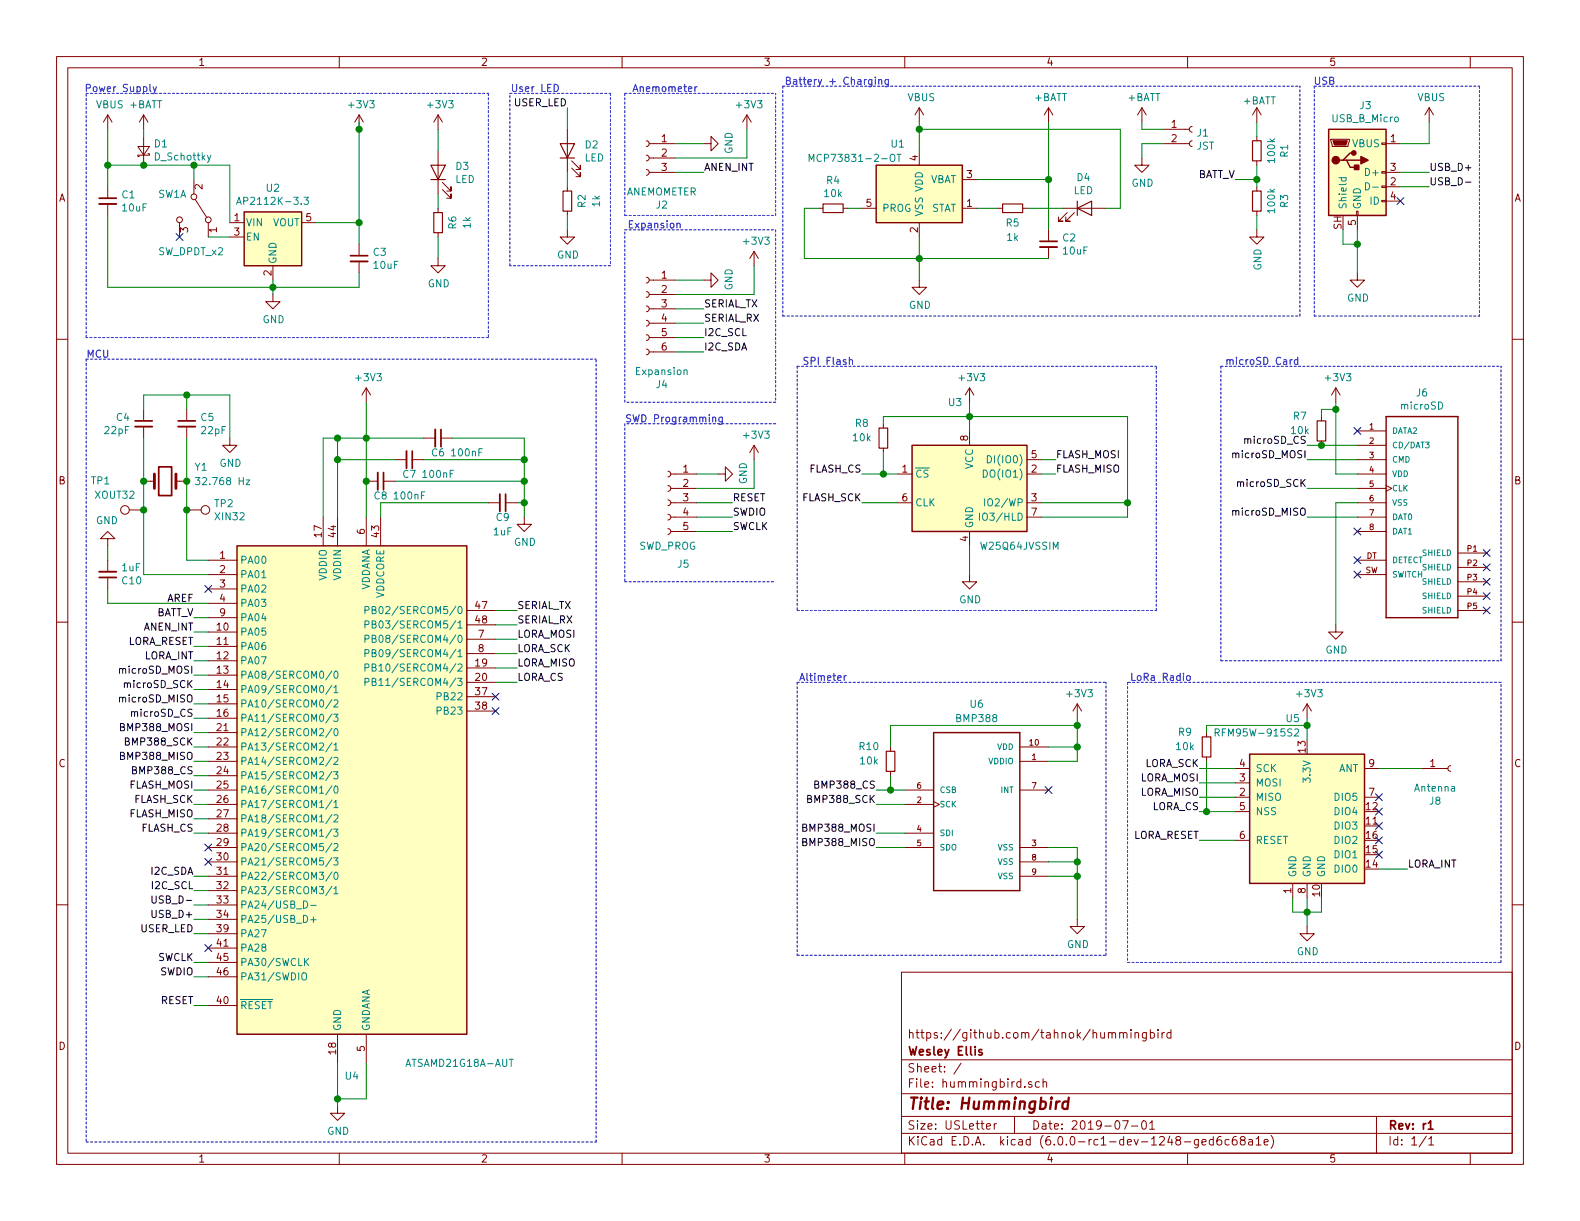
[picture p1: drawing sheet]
EESchema Schematic File Version 4
LIBS:hummingbird-cache
EELAYER 29 0
EELAYER END
$Descr USLetter 11000 8500
encoding utf-8
Sheet 1 1
Title "Hummingbird"
Date "2019-07-01"
Rev "r1"
Comp "Wesley Ellis"
Comment1 "https://github.com/tahnok/hummingbird"
Comment2 ""
Comment3 ""
Comment4 ""
$EndDescr
$Comp
L symbols:ATSAMD21G18A-AUT U4
U 1 1
P 2450 5500
F 0 "U4" H 2450 3511 50  0000 C CNN
F 1 "ATSAMD21G18A-AUT" H 3200 3600 50  0000 C CNN
F 2 "footprints:TQFP-48_7x7mm_P0.5mm" H 1500 3750 50  0001 C CNN
F 3 "http://ww1.microchip.com/downloads/en/DeviceDoc/SAMD21-Family-DataSheet-DS40001882D.pdf" H 2450 6500 50  0001 C CNN
F 4 "ATSAMD21G18A-AUTCT-ND" H 2450 5500 50  0001 C CNN "DigiKey Part Number"
	1    2450 5500
	1    0    0    -1  
$EndComp
$Comp
L power:GND #PWR0101
U 1 1
P 3650 3600
F 0 "#PWR0101" H 3650 3350 50  0001 C CNN
F 1 "GND" H 3655 3427 50  0000 C CNN
F 2 "" H 3650 3600 50  0001 C CNN
F 3 "" H 3650 3600 50  0001 C CNN
	1    3650 3600
	1    0    0    -1  
$EndComp
Wire Wire Line
	2350 7400 2350 7650
$Comp
L power:GND #PWR0102
U 1 1
P 2350 7700
F 0 "#PWR0102" H 2350 7450 50  0001 C CNN
F 1 "GND" H 2355 7527 50  0000 C CNN
F 2 "" H 2350 7700 50  0001 C CNN
F 3 "" H 2350 7700 50  0001 C CNN
	1    2350 7700
	1    0    0    -1  
$EndComp
Wire Wire Line
	2550 7400 2550 7650
Wire Wire Line
	2350 7650 2550 7650
Connection ~ 2350 7650
Wire Wire Line
	2350 7650 2350 7700
Wire Wire Line
	2550 3600 2550 3350
$Comp
L power:+3V3 #PWR0103
U 1 1
P 2550 2800
F 0 "#PWR0103" H 2550 2650 50  0001 C CNN
F 1 "+3V3" H 2565 2973 50  0000 C CNN
F 2 "" H 2550 2800 50  0001 C CNN
F 3 "" H 2550 2800 50  0001 C CNN
	1    2550 2800
	1    0    0    -1  
$EndComp
Wire Wire Line
	2350 3600 2350 3200
Wire Wire Line
	2350 3050 2550 3050
Connection ~ 2550 3050
Wire Wire Line
	2550 3050 2550 2800
Wire Wire Line
	2250 3600 2250 3050
Wire Wire Line
	2250 3050 2350 3050
Connection ~ 2350 3050
$Comp
L power:+3V3 #PWR0104
U 1 1
P 2500 900
F 0 "#PWR0104" H 2500 750 50  0001 C CNN
F 1 "+3V3" H 2515 1073 50  0000 C CNN
F 2 "" H 2500 900 50  0001 C CNN
F 3 "" H 2500 900 50  0001 C CNN
	1    2500 900 
	1    0    0    -1  
$EndComp
Text Label 1350 6800 2    50   ~ 0
SWDIO
Text Label 1350 6700 2    50   ~ 0
SWCLK
Text Label 1350 7000 2    50   ~ 0
RESET
$Comp
L Device:C_Small C9
U 1 1
P 3500 3500
F 0 "C9" V 3600 3500 50  0000 C CNN
F 1 "1uF" V 3700 3500 50  0000 C CNN
F 2 "footprints:C_0603_1608Metric" H 3500 3500 50  0001 C CNN
F 3 "~" H 3500 3500 50  0001 C CNN
F 4 "1276-1182-1-ND" H 3500 3500 50  0001 C CNN "DigiKey Part Number"
	1    3500 3500
	0    1    1    0   
$EndComp
Wire Wire Line
	2650 3600 2650 3500
Wire Wire Line
	2650 3500 3400 3500
Wire Wire Line
	3600 3500 3650 3500
Wire Wire Line
	3650 3500 3650 3600
$Comp
L Device:C_Small C8
U 1 1
P 2650 3350
F 0 "C8" V 2750 3350 50  0000 C CNN
F 1 "100nF" V 2750 3550 50  0000 C CNN
F 2 "footprints:C_0603_1608Metric" H 2650 3350 50  0001 C CNN
F 3 "~" H 2650 3350 50  0001 C CNN
F 4 "311-1088-1-ND" H 2650 3350 50  0001 C CNN "DigiKey Part Number"
	1    2650 3350
	0    1    1    0   
$EndComp
Connection ~ 2550 3350
Wire Wire Line
	2550 3350 2550 3050
Wire Wire Line
	2750 3350 3650 3350
Wire Wire Line
	3650 3350 3650 3500
Connection ~ 3650 3500
$Comp
L Device:C_Small C7
U 1 1
P 2850 3200
F 0 "C7" V 2950 3200 50  0000 C CNN
F 1 "100nF" V 2950 3400 50  0000 C CNN
F 2 "footprints:C_0603_1608Metric" H 2850 3200 50  0001 C CNN
F 3 "~" H 2850 3200 50  0001 C CNN
F 4 "311-1088-1-ND" H 2850 3200 50  0001 C CNN "DigiKey Part Number"
	1    2850 3200
	0    1    1    0   
$EndComp
$Comp
L Device:C_Small C6
U 1 1
P 3050 3050
F 0 "C6" V 3150 3050 50  0000 C CNN
F 1 "100nF" V 3150 3250 50  0000 C CNN
F 2 "footprints:C_0603_1608Metric" H 3050 3050 50  0001 C CNN
F 3 "~" H 3050 3050 50  0001 C CNN
F 4 "311-1088-1-ND" H 3050 3050 50  0001 C CNN "DigiKey Part Number"
	1    3050 3050
	0    1    1    0   
$EndComp
Wire Wire Line
	2350 3200 2750 3200
Connection ~ 2350 3200
Wire Wire Line
	2350 3200 2350 3050
Wire Wire Line
	2950 3200 3650 3200
Wire Wire Line
	3650 3200 3650 3350
Connection ~ 3650 3350
Wire Wire Line
	2550 3050 2950 3050
Wire Wire Line
	3150 3050 3650 3050
Wire Wire Line
	3650 3050 3650 3200
Connection ~ 3650 3200
$Comp
L Device:C_Small C3
U 1 1
P 2500 1800
F 0 "C3" H 2592 1846 50  0000 L CNN
F 1 "10uF" H 2592 1755 50  0000 L CNN
F 2 "footprints:C_0603_1608Metric" H 2500 1800 50  0001 C CNN
F 3 "~" H 2500 1800 50  0001 C CNN
F 4 "1276-1119-1-ND" H 2500 1800 50  0001 C CNN "DigiKey Part Number"
	1    2500 1800
	1    0    0    -1  
$EndComp
$Comp
L power:GND #PWR0105
U 1 1
P 1900 2050
F 0 "#PWR0105" H 1900 1800 50  0001 C CNN
F 1 "GND" H 1905 1877 50  0000 C CNN
F 2 "" H 1900 2050 50  0001 C CNN
F 3 "" H 1900 2050 50  0001 C CNN
	1    1900 2050
	1    0    0    -1  
$EndComp
Wire Wire Line
	1900 1950 1900 2000
Connection ~ 1900 2000
Wire Wire Line
	1900 2000 1900 2050
$Comp
L power:VBUS #PWR0106
U 1 1
P 750 900
F 0 "#PWR0106" H 750 750 50  0001 C CNN
F 1 "VBUS" H 765 1073 50  0000 C CNN
F 2 "" H 750 900 50  0001 C CNN
F 3 "" H 750 900 50  0001 C CNN
	1    750  900 
	1    0    0    -1  
$EndComp
$Comp
L power:+BATT #PWR0107
U 1 1
P 1000 900
F 0 "#PWR0107" H 1000 750 50  0001 C CNN
F 1 "+BATT" H 1015 1073 50  0000 C CNN
F 2 "" H 1000 900 50  0001 C CNN
F 3 "" H 1000 900 50  0001 C CNN
	1    1000 900 
	1    0    0    -1  
$EndComp
$Comp
L Device:D_Schottky_Small D1
U 1 1
P 1000 1050
F 0 "D1" V 1046 982 50  0000 R CNN
F 1 "D_Schottky" V 955 982 50  0000 R CNN
F 2 "footprints:D_0603_1608Metric" V 1000 1050 50  0001 C CNN
F 3 "~" V 1000 1050 50  0001 C CNN
F 4 "478-7798-1-ND" H 1000 1050 50  0001 C CNN "DigiKey Part Number"
	1    1000 1050
	0    -1   -1   0   
$EndComp
Wire Wire Line
	1000 950  1000 900 
Wire Wire Line
	750  900  750  1150
Wire Wire Line
	750  1150 1000 1150
$Comp
L Device:C_Small C1
U 1 1
P 750 1400
F 0 "C1" H 842 1446 50  0000 L CNN
F 1 "10uF" H 842 1355 50  0000 L CNN
F 2 "footprints:C_0603_1608Metric" H 750 1400 50  0001 C CNN
F 3 "~" H 750 1400 50  0001 C CNN
F 4 "1276-1119-1-ND" H 750 1400 50  0001 C CNN "DigiKey Part Number"
	1    750  1400
	1    0    0    -1  
$EndComp
Wire Wire Line
	750  1150 750  1300
Connection ~ 750  1150
Wire Wire Line
	750  2000 1900 2000
Wire Wire Line
	2500 1900 2500 2000
Text Notes 1100 650  2    50   ~ 0
Power Supply
Text Notes 6200 600  2    50   ~ 0
Battery + Charging
$Comp
L Battery_Management:MCP73831-2-OT U1
U 1 1
P 6400 1350
F 0 "U1" H 6250 1700 50  0000 C CNN
F 1 "MCP73831-2-OT" H 5950 1600 50  0000 C CNN
F 2 "footprints:SOT-23-5" H 6450 1100 50  0001 L CIN
F 3 "http://ww1.microchip.com/downloads/en/DeviceDoc/20001984g.pdf" H 6250 1300 50  0001 C CNN
F 4 "MCP73831T-2ACI/OTCT-ND" H 6400 1350 50  0001 C CNN "DigiKey Part Number"
	1    6400 1350
	1    0    0    -1  
$EndComp
Wire Wire Line
	6400 1050 6400 900 
$Comp
L power:VBUS #PWR0108
U 1 1
P 6400 850
F 0 "#PWR0108" H 6400 700 50  0001 C CNN
F 1 "VBUS" H 6415 1023 50  0000 C CNN
F 2 "" H 6400 850 50  0001 C CNN
F 3 "" H 6400 850 50  0001 C CNN
	1    6400 850 
	1    0    0    -1  
$EndComp
Wire Wire Line
	6800 1250 7300 1250
Wire Wire Line
	7300 1250 7300 850 
$Comp
L power:+BATT #PWR0109
U 1 1
P 7300 850
F 0 "#PWR0109" H 7300 700 50  0001 C CNN
F 1 "+BATT" H 7315 1023 50  0000 C CNN
F 2 "" H 7300 850 50  0001 C CNN
F 3 "" H 7300 850 50  0001 C CNN
	1    7300 850 
	1    0    0    -1  
$EndComp
Wire Wire Line
	6800 1450 6950 1450
$Comp
L Device:LED D4
U 1 1
P 7550 1450
F 0 "D4" H 7543 1666 50  0000 C CNN
F 1 "LED" H 7543 1575 50  0000 C CNN
F 2 "footprints:LED_0603_1608Metric" H 7550 1450 50  0001 C CNN
F 3 "~" H 7550 1450 50  0001 C CNN
F 4 "SML-D12U1WT86CT-ND" H 7550 1450 50  0001 C CNN "DigiKey Part Number"
	1    7550 1450
	1    0    0    -1  
$EndComp
$Comp
L Device:R_Small R5
U 1 1
P 7050 1450
F 0 "R5" V 7150 1450 50  0000 C CNN
F 1 "1k" V 7250 1450 50  0000 C CNN
F 2 "footprints:R_0603_1608Metric" H 7050 1450 50  0001 C CNN
F 3 "~" H 7050 1450 50  0001 C CNN
F 4 "RHM1.0KDCT-ND" H 7050 1450 50  0001 C CNN "DigiKey Part Number"
	1    7050 1450
	0    1    1    0   
$EndComp
Connection ~ 6400 900 
Wire Wire Line
	6400 900  6400 850 
$Comp
L power:GND #PWR0110
U 1 1
P 6400 1950
F 0 "#PWR0110" H 6400 1700 50  0001 C CNN
F 1 "GND" H 6405 1777 50  0000 C CNN
F 2 "" H 6400 1950 50  0001 C CNN
F 3 "" H 6400 1950 50  0001 C CNN
	1    6400 1950
	1    0    0    -1  
$EndComp
Wire Wire Line
	7300 1250 7300 1600
Connection ~ 7300 1250
$Comp
L Device:C_Small C2
U 1 1
P 7300 1700
F 0 "C2" H 7392 1746 50  0000 L CNN
F 1 "10uF" H 7392 1655 50  0000 L CNN
F 2 "footprints:C_0603_1608Metric" H 7300 1700 50  0001 C CNN
F 3 "~" H 7300 1700 50  0001 C CNN
F 4 "1276-1119-1-ND" H 7300 1700 50  0001 C CNN "DigiKey Part Number"
	1    7300 1700
	1    0    0    -1  
$EndComp
Wire Wire Line
	7300 1800 6400 1800
Wire Wire Line
	6400 1800 6400 1650
Wire Wire Line
	6400 1800 6400 1950
Connection ~ 6400 1800
Wire Wire Line
	6000 1450 5900 1450
$Comp
L Device:R_Small R4
U 1 1
P 5800 1450
F 0 "R4" V 5604 1450 50  0000 C CNN
F 1 "10k" V 5695 1450 50  0000 C CNN
F 2 "footprints:R_0603_1608Metric" H 5800 1450 50  0001 C CNN
F 3 "~" H 5800 1450 50  0001 C CNN
F 4 "RHM10KADCT-ND" H 5800 1450 50  0001 C CNN "DigiKey Part Number"
	1    5800 1450
	0    1    1    0   
$EndComp
Wire Wire Line
	5700 1450 5600 1450
Wire Wire Line
	5600 1450 5600 1800
Wire Wire Line
	5600 1800 6400 1800
Wire Wire Line
	7800 900  7800 1450
Wire Wire Line
	7800 1450 7700 1450
Wire Wire Line
	6400 900  7800 900 
Wire Wire Line
	7400 1450 7150 1450
$Comp
L Connector:Conn_01x02_Female J1
U 1 1
P 8300 900
F 0 "J1" H 8328 876 50  0000 L CNN
F 1 "JST" H 8328 785 50  0000 L CNN
F 2 "footprints:PinHeader_2x1mm_P2mm_SMD_RA" H 8300 900 50  0001 C CNN
F 3 "~" H 8300 900 50  0001 C CNN
F 4 "455-1749-1-ND" H 8300 900 50  0001 C CNN "DigiKey Part Number"
	1    8300 900 
	1    0    0    -1  
$EndComp
Wire Wire Line
	8100 1000 7950 1000
Wire Wire Line
	7950 1000 7950 1100
$Comp
L power:GND #PWR0111
U 1 1
P 7950 1100
F 0 "#PWR0111" H 7950 850 50  0001 C CNN
F 1 "GND" H 7955 927 50  0000 C CNN
F 2 "" H 7950 1100 50  0001 C CNN
F 3 "" H 7950 1100 50  0001 C CNN
	1    7950 1100
	1    0    0    -1  
$EndComp
Wire Wire Line
	8100 900  7950 900 
$Comp
L power:+BATT #PWR0112
U 1 1
P 7950 850
F 0 "#PWR0112" H 7950 700 50  0001 C CNN
F 1 "+BATT" H 7965 1023 50  0000 C CNN
F 2 "" H 7950 850 50  0001 C CNN
F 3 "" H 7950 850 50  0001 C CNN
	1    7950 850 
	1    0    0    -1  
$EndComp
$Comp
L symbols:USB_B_Micro J3
U 1 1
P 9450 1200
F 0 "J3" H 9507 1667 50  0000 C CNN
F 1 "USB_B_Micro" H 9507 1576 50  0000 C CNN
F 2 "footprints:USB_Micro_B_Female_10118194-0001LF" H 9600 1150 50  0001 C CNN
F 3 "~" H 9600 1150 50  0001 C CNN
F 4 "609-4618-1-ND" H 9450 1200 50  0001 C CNN "DigiKey Part Number"
	1    9450 1200
	1    0    0    -1  
$EndComp
$Comp
L power:VBUS #PWR0113
U 1 1
P 9950 850
F 0 "#PWR0113" H 9950 700 50  0001 C CNN
F 1 "VBUS" H 9965 1023 50  0000 C CNN
F 2 "" H 9950 850 50  0001 C CNN
F 3 "" H 9950 850 50  0001 C CNN
	1    9950 850 
	1    0    0    -1  
$EndComp
Wire Wire Line
	9750 1000 9950 1000
Wire Wire Line
	9950 1000 9950 850 
Wire Wire Line
	9450 1600 9450 1700
$Comp
L power:GND #PWR0114
U 1 1
P 9450 1900
F 0 "#PWR0114" H 9450 1650 50  0001 C CNN
F 1 "GND" H 9455 1727 50  0000 C CNN
F 2 "" H 9450 1900 50  0001 C CNN
F 3 "" H 9450 1900 50  0001 C CNN
	1    9450 1900
	1    0    0    -1  
$EndComp
Wire Wire Line
	9350 1600 9350 1700
Wire Wire Line
	9350 1700 9450 1700
Connection ~ 9450 1700
Wire Wire Line
	9450 1700 9450 1900
Wire Wire Line
	9750 1200 9950 1200
Wire Wire Line
	9750 1300 9950 1300
Text Label 9950 1200 0    50   ~ 0
USB_D+
Text Label 9950 1300 0    50   ~ 0
USB_D-
NoConn ~ 9750 1400
Text Label 1350 6400 2    50   ~ 0
USB_D+
Text Label 1350 6300 2    50   ~ 0
USB_D-
$Comp
L Switch:SW_DPDT_x2 SW1
U 1 1
P 1350 1450
F 0 "SW1" V 1250 1200 50  0000 L CNN
F 1 "SW_DPDT_x2" V 1650 1200 50  0000 L CNN
F 2 "footprints:Switch_Slide_JS202011SCQN" H 1350 1450 50  0001 C CNN
F 3 "~" H 1350 1450 50  0001 C CNN
F 4 "401-2002-1-ND" H 1350 1450 50  0001 C CNN "DigiKey Part Number"
	1    1350 1450
	0    1    1    0   
$EndComp
NoConn ~ 1250 1650
$Comp
L power:+BATT #PWR0115
U 1 1
P 8750 850
F 0 "#PWR0115" H 8750 700 50  0001 C CNN
F 1 "+BATT" H 8650 1000 50  0000 L CNN
F 2 "" H 8750 850 50  0001 C CNN
F 3 "" H 8750 850 50  0001 C CNN
	1    8750 850 
	1    0    0    -1  
$EndComp
$Comp
L Device:R_Small R1
U 1 1
P 8750 1050
F 0 "R1" V 8554 1050 50  0000 C CNN
F 1 "100k" V 8645 1050 50  0000 C CNN
F 2 "footprints:R_0603_1608Metric" H 8750 1050 50  0001 C CNN
F 3 "~" H 8750 1050 50  0001 C CNN
F 4 "RR08P100KDCT-ND" H 8750 1050 50  0001 C CNN "DigiKey Part Number"
	1    8750 1050
	-1   0    0    1   
$EndComp
$Comp
L Device:R_Small R3
U 1 1
P 8750 1400
F 0 "R3" V 8554 1400 50  0000 C CNN
F 1 "100k" V 8645 1400 50  0000 C CNN
F 2 "footprints:R_0603_1608Metric" H 8750 1400 50  0001 C CNN
F 3 "~" H 8750 1400 50  0001 C CNN
F 4 "RR08P100KDCT-ND" H 8750 1400 50  0001 C CNN "DigiKey Part Number"
	1    8750 1400
	-1   0    0    1   
$EndComp
$Comp
L power:GND #PWR0116
U 1 1
P 8750 1600
F 0 "#PWR0116" H 8750 1350 50  0001 C CNN
F 1 "GND" V 8755 1472 50  0000 R CNN
F 2 "" H 8750 1600 50  0001 C CNN
F 3 "" H 8750 1600 50  0001 C CNN
	1    8750 1600
	1    0    0    -1  
$EndComp
Wire Wire Line
	8750 850  8750 950 
Wire Wire Line
	8750 1150 8750 1250
Wire Wire Line
	8750 1500 8750 1600
Wire Wire Line
	8750 1250 8600 1250
Connection ~ 8750 1250
Wire Wire Line
	8750 1250 8750 1300
Text Label 8600 1250 2    50   ~ 0
BATT_V
Text Notes 5900 4750 2    50   ~ 0
Altimeter
$Comp
L symbols:BMP388 U6
U 1 1
P 6800 5700
F 0 "U6" H 6800 6500 50  0000 C CNN
F 1 "BMP388" H 6800 6400 50  0000 C CNN
F 2 "BMP388:PQFN50P200X200X80-10N" H 6800 5700 50  0001 L BNN
F 3 "https://ae-bst.resource.bosch.com/media/_tech/media/datasheets/BST-BMP388-DS001.pdf" H 6800 5700 50  0001 L BNN
F 4 "828-1079-1-ND" H 6800 5700 50  0001 L BNN "Field4"
F 5 "P-Sensor SPI I2C 1, 25 Bar SMD" H 6800 5700 50  0001 L BNN "Field5"
F 6 "https://www.digikey.com/product-detail/en/bosch-sensortec/BMP388/828-1079-1-ND/8322640?utm_source=snapeda&utm_medium=aggregator&utm_campaign=symbol" H 6800 5700 50  0001 L BNN "Field6"
F 7 "BMP388" H 6800 5700 50  0001 L BNN "Field7"
F 8 "WFLGA-10 Bosch Tools" H 6800 5700 50  0001 L BNN "Field8"
F 9 "828-1079-1-ND" H 6800 5700 50  0001 C CNN "DigiKey Part Number"
	1    6800 5700
	1    0    0    -1  
$EndComp
Wire Wire Line
	7300 6100 7500 6100
$Comp
L power:GND #PWR0117
U 1 1
P 7500 6400
F 0 "#PWR0117" H 7500 6150 50  0001 C CNN
F 1 "GND" H 7505 6227 50  0000 C CNN
F 2 "" H 7500 6400 50  0001 C CNN
F 3 "" H 7500 6400 50  0001 C CNN
	1    7500 6400
	1    0    0    -1  
$EndComp
Wire Wire Line
	7300 5300 7500 5300
Wire Wire Line
	7500 5300 7500 5200
Wire Wire Line
	7300 5200 7500 5200
Connection ~ 7500 5200
$Comp
L power:+3V3 #PWR0118
U 1 1
P 7500 5000
F 0 "#PWR0118" H 7500 4850 50  0001 C CNN
F 1 "+3V3" H 7515 5173 50  0000 C CNN
F 2 "" H 7500 5000 50  0001 C CNN
F 3 "" H 7500 5000 50  0001 C CNN
	1    7500 5000
	1    0    0    -1  
$EndComp
Wire Wire Line
	7500 5000 7500 5050
Wire Wire Line
	6300 5600 6100 5600
Text Label 6100 5600 2    50   ~ 0
BMP388_SCK
Wire Wire Line
	6300 5800 6100 5800
Text Label 6100 5800 2    50   ~ 0
BMP388_MOSI
Wire Wire Line
	6300 5900 6100 5900
Text Label 6100 5900 2    50   ~ 0
BMP388_MISO
NoConn ~ 7300 5500
$Comp
L symbols:microSD J6
U 1 1
P 9650 3600
F 0 "J6" H 9900 4467 50  0000 C CNN
F 1 "microSD" H 9900 4376 50  0000 C CNN
F 2 "microSD_503182-1852:MOLEX_503182-1852" H 10400 3400 50  0001 L BNN
F 3 "https://www.molex.com/pdm_docs/sd/5031821852_sd.pdf" H 10350 3750 50  0001 L BNN
F 4 "MICRO SD NORMAL ULTRALOWPRO8CKTE" H 10350 4050 50  0001 L BNN "Field4"
F 5 "Molex" H 10350 4200 50  0001 L BNN "Field5"
F 6 "None" H 10300 3300 50  0001 L BNN "Field6"
F 7 "WM12834CT-ND" H 10300 3600 50  0001 L BNN "Field7"
F 8 "https://www.digikey.com/product-detail/en/molex/5031821852/WM12834CT-ND/5823232?utm_source=snapeda&utm_medium=aggregator&utm_campaign=symbol" H 10350 3900 50  0001 L BNN "Field8"
F 9 "WM12834CT-ND" H 9650 3600 50  0001 C CNN "DigiKey Part Number"
	1    9650 3600
	1    0    0    -1  
$EndComp
NoConn ~ 10350 3850
NoConn ~ 10350 3950
NoConn ~ 10350 4050
NoConn ~ 10350 4150
NoConn ~ 10350 4250
Wire Wire Line
	9450 3500 9300 3500
$Comp
L power:GND #PWR0119
U 1 1
P 9300 4350
F 0 "#PWR0119" H 9300 4100 50  0001 C CNN
F 1 "GND" H 9305 4177 50  0000 C CNN
F 2 "" H 9300 4350 50  0001 C CNN
F 3 "" H 9300 4350 50  0001 C CNN
	1    9300 4350
	1    0    0    -1  
$EndComp
Wire Wire Line
	9450 3100 9200 3100
Text Label 6100 5500 2    50   ~ 0
BMP388_CS
Text Label 9100 3100 2    50   ~ 0
microSD_CS
Wire Wire Line
	9450 3300 9300 3300
Wire Wire Line
	9300 3300 9300 2850
$Comp
L power:+3V3 #PWR0120
U 1 1
P 9300 2800
F 0 "#PWR0120" H 9300 2650 50  0001 C CNN
F 1 "+3V3" H 9315 2973 50  0000 C CNN
F 2 "" H 9300 2800 50  0001 C CNN
F 3 "" H 9300 2800 50  0001 C CNN
	1    9300 2800
	1    0    0    -1  
$EndComp
Wire Wire Line
	9450 3200 9100 3200
Text Label 9100 3200 2    50   ~ 0
microSD_MOSI
Wire Wire Line
	9450 3400 9100 3400
Text Label 9100 3400 2    50   ~ 0
microSD_SCK
Wire Wire Line
	9450 3600 9100 3600
Text Label 9100 3600 2    50   ~ 0
microSD_MISO
Text Notes 9050 2550 2    50   ~ 0
microSD Card
$Comp
L symbols:W25Q64JVSSIM U3
U 1 1
P 6750 3400
F 0 "U3" H 6650 4000 50  0000 C CNN
F 1 "W25Q64JVSSIM" H 7100 3000 50  0000 C CNN
F 2 "footprints:SOIC-8_5.23x5.23mm_P1.27mm" H 6750 3400 50  0001 C CNN
F 3 "http://www.winbond.com/resource-files/w25q64jv%20revj%2003272018%20plus.pdf" H 6750 3400 50  0001 C CNN
F 4 "W25Q64JVSSIMCT-ND" H 6750 3400 50  0001 C CNN "DigiKey Part Number"
	1    6750 3400
	1    0    0    -1  
$EndComp
$Comp
L power:GND #PWR0121
U 1 1
P 6750 4000
F 0 "#PWR0121" H 6750 3750 50  0001 C CNN
F 1 "GND" H 6755 3827 50  0000 C CNN
F 2 "" H 6750 4000 50  0001 C CNN
F 3 "" H 6750 4000 50  0001 C CNN
	1    6750 4000
	1    0    0    -1  
$EndComp
Wire Wire Line
	6750 3800 6750 4000
$Comp
L power:+3V3 #PWR0122
U 1 1
P 6750 2800
F 0 "#PWR0122" H 6750 2650 50  0001 C CNN
F 1 "+3V3" H 6765 2973 50  0000 C CNN
F 2 "" H 6750 2800 50  0001 C CNN
F 3 "" H 6750 2800 50  0001 C CNN
	1    6750 2800
	1    0    0    -1  
$EndComp
Wire Wire Line
	6750 2800 6750 2900
Wire Wire Line
	6250 3300 6150 3300
Text Label 6000 3300 2    50   ~ 0
FLASH_CS
Wire Wire Line
	6250 3500 6000 3500
Text Label 6000 3500 2    50   ~ 0
FLASH_SCK
Text Label 7350 3200 0    50   ~ 0
FLASH_MOSI
Text Label 7350 3300 0    50   ~ 0
FLASH_MISO
Wire Wire Line
	9300 3500 9300 4350
$Comp
L RF_Module:RFM95W-915S2 U5
U 1 1
P 9100 5650
F 0 "U5" H 9000 6300 50  0000 C CNN
F 1 "RFM95W-915S2" H 8750 6200 50  0000 C CNN
F 2 "footprints:RFM69HCW-XXXS2" H 5800 7300 50  0001 C CNN
F 3 "https://www.hoperf.com/data/upload/portal/20181127/5bfcbea20e9ef.pdf" H 5800 7300 50  0001 C CNN
F 4 "RFM95W-915S2-ND" H 9100 5650 50  0001 C CNN "DigiKey Part Number"
	1    9100 5650
	1    0    0    -1  
$EndComp
Wire Wire Line
	8600 5350 8350 5350
Wire Wire Line
	9100 5150 9100 5050
$Comp
L power:+3V3 #PWR0123
U 1 1
P 9100 5000
F 0 "#PWR0123" H 9100 4850 50  0001 C CNN
F 1 "+3V3" H 9115 5173 50  0000 C CNN
F 2 "" H 9100 5000 50  0001 C CNN
F 3 "" H 9100 5000 50  0001 C CNN
	1    9100 5000
	1    0    0    -1  
$EndComp
Text Label 8350 5350 2    50   ~ 0
LORA_SCK
Wire Wire Line
	8600 5450 8350 5450
Text Label 8350 5450 2    50   ~ 0
LORA_MOSI
Wire Wire Line
	8600 5550 8350 5550
Text Label 8350 5550 2    50   ~ 0
LORA_MISO
Wire Wire Line
	9100 6350 9100 6250
Wire Wire Line
	9200 6250 9200 6350
Wire Wire Line
	9200 6350 9100 6350
Wire Wire Line
	9000 6250 9000 6350
Wire Wire Line
	9000 6350 9100 6350
Connection ~ 9100 6350
Wire Wire Line
	9100 6350 9100 6450
$Comp
L power:GND #PWR0124
U 1 1
P 9100 6450
F 0 "#PWR0124" H 9100 6200 50  0001 C CNN
F 1 "GND" H 9105 6277 50  0000 C CNN
F 2 "" H 9100 6450 50  0001 C CNN
F 3 "" H 9100 6450 50  0001 C CNN
	1    9100 6450
	1    0    0    -1  
$EndComp
Wire Wire Line
	8600 5650 8400 5650
Text Label 8350 5650 2    50   ~ 0
LORA_CS
Wire Wire Line
	9600 6050 9800 6050
Text Label 9800 6050 0    50   ~ 0
LORA_INT
Wire Wire Line
	8600 5850 8350 5850
Text Label 8350 5850 2    50   ~ 0
LORA_RESET
Text Notes 5950 2550 2    50   ~ 0
SPI Flash
Text Notes 8300 4750 2    50   ~ 0
LoRa Radio
Wire Notes Line
	5550 2550 5550 4250
Wire Notes Line
	5550 4250 8050 4250
Wire Notes Line
	8050 4250 8050 2550
Wire Notes Line
	5550 2550 8050 2550
Wire Notes Line
	8500 2550 8500 4600
Wire Notes Line
	8500 4600 10450 4600
Wire Notes Line
	10450 4600 10450 2550
Wire Notes Line
	8500 2550 10450 2550
Wire Notes Line
	5550 4750 5550 6650
Wire Notes Line
	5550 6650 7700 6650
Wire Notes Line
	7700 6650 7700 4750
Wire Notes Line
	5550 4750 7700 4750
Wire Notes Line
	5450 600  5450 2200
Wire Notes Line
	5450 2200 9050 2200
Wire Notes Line
	9050 2200 9050 600 
Wire Notes Line
	5450 600  9050 600 
Wire Notes Line
	9150 600  9150 2200
Text Notes 9300 600  2    50   ~ 0
USB
Wire Notes Line
	7850 4750 7850 6700
Wire Notes Line
	7850 6700 10450 6700
Wire Notes Line
	10450 6700 10450 4750
Wire Notes Line
	10450 4750 7850 4750
$Comp
L Device:LED D3
U 1 1
P 3050 1200
F 0 "D3" V 3089 1083 50  0000 R CNN
F 1 "LED" V 2998 1083 50  0000 R CNN
F 2 "footprints:LED_0603_1608Metric" H 3050 1200 50  0001 C CNN
F 3 "~" H 3050 1200 50  0001 C CNN
F 4 "SML-D12U1WT86CT-ND" H 3050 1200 50  0001 C CNN "DigiKey Part Number"
	1    3050 1200
	0    -1   -1   0   
$EndComp
$Comp
L Device:LED D2
U 1 1
P 3950 1050
F 0 "D2" V 3989 933 50  0000 R CNN
F 1 "LED" V 3898 933 50  0000 R CNN
F 2 "footprints:LED_0603_1608Metric" H 3950 1050 50  0001 C CNN
F 3 "~" H 3950 1050 50  0001 C CNN
F 4 "SML-D12U1WT86CT-ND" H 3950 1050 50  0001 C CNN "DigiKey Part Number"
	1    3950 1050
	0    -1   -1   0   
$EndComp
$Comp
L Device:R_Small R6
U 1 1
P 3050 1550
F 0 "R6" V 3150 1550 50  0000 C CNN
F 1 "1k" V 3250 1550 50  0000 C CNN
F 2 "footprints:R_0603_1608Metric" H 3050 1550 50  0001 C CNN
F 3 "~" H 3050 1550 50  0001 C CNN
F 4 "RHM1.0KDCT-ND" H 3050 1550 50  0001 C CNN "DigiKey Part Number"
	1    3050 1550
	1    0    0    -1  
$EndComp
$Comp
L Device:R_Small R2
U 1 1
P 3950 1400
F 0 "R2" V 4050 1400 50  0000 C CNN
F 1 "1k" V 4150 1400 50  0000 C CNN
F 2 "footprints:R_0603_1608Metric" H 3950 1400 50  0001 C CNN
F 3 "~" H 3950 1400 50  0001 C CNN
F 4 "RHM1.0KDCT-ND" H 3950 1400 50  0001 C CNN "DigiKey Part Number"
	1    3950 1400
	1    0    0    -1  
$EndComp
Wire Wire Line
	3050 1650 3050 1800
$Comp
L power:GND #PWR0125
U 1 1
P 3050 1800
F 0 "#PWR0125" H 3050 1550 50  0001 C CNN
F 1 "GND" H 3055 1627 50  0000 C CNN
F 2 "" H 3050 1800 50  0001 C CNN
F 3 "" H 3050 1800 50  0001 C CNN
	1    3050 1800
	1    0    0    -1  
$EndComp
Wire Wire Line
	3050 1450 3050 1350
Wire Wire Line
	3050 1050 3050 900 
$Comp
L power:+3V3 #PWR0126
U 1 1
P 3050 900
F 0 "#PWR0126" H 3050 750 50  0001 C CNN
F 1 "+3V3" H 3065 1073 50  0000 C CNN
F 2 "" H 3050 900 50  0001 C CNN
F 3 "" H 3050 900 50  0001 C CNN
	1    3050 900 
	1    0    0    -1  
$EndComp
Wire Wire Line
	3950 900  3950 750 
$Comp
L power:GND #PWR0127
U 1 1
P 3950 1600
F 0 "#PWR0127" H 3950 1350 50  0001 C CNN
F 1 "GND" H 3955 1427 50  0000 C CNN
F 2 "" H 3950 1600 50  0001 C CNN
F 3 "" H 3950 1600 50  0001 C CNN
	1    3950 1600
	1    0    0    -1  
$EndComp
Wire Wire Line
	3950 1500 3950 1600
Wire Wire Line
	3950 1200 3950 1300
Text Label 3950 750  2    50   ~ 0
USER_LED
Wire Notes Line
	3550 650  4250 650 
Wire Notes Line
	4250 650  4250 1850
Wire Notes Line
	4250 1850 3550 1850
Wire Notes Line
	3550 1850 3550 650 
Text Notes 3900 650  2    50   ~ 0
User LED
$Comp
L Device:Crystal Y1
U 1 1
P 1150 3350
F 0 "Y1" H 1400 3450 50  0000 C CNN
F 1 "32.768 Hz" H 1550 3350 50  0000 C CNN
F 2 "footprints:Crystal_SMD_3215-2Pin_3.2x1.5mm" H 1150 3350 50  0001 C CNN
F 3 "https://abracon.com/Resonators/ABS07.pdf" H 1150 3350 50  0001 C CNN
F 4 "535-9542-1-ND" H 1150 3350 50  0001 C CNN "DigiKey Part Number"
	1    1150 3350
	1    0    0    -1  
$EndComp
Wire Wire Line
	1450 4000 1000 4000
$Comp
L Device:C_Small C4
U 1 1
P 1000 2950
F 0 "C4" H 1092 2996 50  0000 L CNN
F 1 "22pF" H 1092 2905 50  0000 L CNN
F 2 "footprints:C_0603_1608Metric" H 1000 2950 50  0001 C CNN
F 3 "~" H 1000 2950 50  0001 C CNN
F 4 "478-1167-1-ND" H 1000 2950 50  0001 C CNN "DigiKey Part Number"
	1    1000 2950
	-1   0    0    -1  
$EndComp
$Comp
L Device:C_Small C5
U 1 1
P 1300 2950
F 0 "C5" H 1392 2996 50  0000 L CNN
F 1 "22pF" H 1392 2905 50  0000 L CNN
F 2 "footprints:C_0603_1608Metric" H 1300 2950 50  0001 C CNN
F 3 "~" H 1300 2950 50  0001 C CNN
F 4 "478-1167-1-ND" H 1300 2950 50  0001 C CNN "DigiKey Part Number"
	1    1300 2950
	1    0    0    -1  
$EndComp
Wire Wire Line
	1000 3050 1000 3350
Connection ~ 1000 3350
Wire Wire Line
	1300 3050 1300 3350
Connection ~ 1300 3350
$Comp
L power:GND #PWR0128
U 1 1
P 1600 3050
F 0 "#PWR0128" H 1600 2800 50  0001 C CNN
F 1 "GND" H 1605 2877 50  0000 C CNN
F 2 "" H 1600 3050 50  0001 C CNN
F 3 "" H 1600 3050 50  0001 C CNN
	1    1600 3050
	1    0    0    -1  
$EndComp
Wire Wire Line
	1000 2850 1000 2750
Wire Wire Line
	1000 2750 1300 2750
Wire Wire Line
	1300 2850 1300 2750
Connection ~ 1300 2750
Wire Wire Line
	1300 2750 1600 2750
$Comp
L Connector:Conn_01x05_Female J5
U 1 1
P 4650 3500
F 0 "J5" H 4542 3075 50  0000 C CNN
F 1 "SWD_PROG" H 4650 3200 50  0000 C CNN
F 2 "footprints:PinSocket_1x05_P2.54mm_Vertical" H 4650 3500 50  0001 C CNN
F 3 "~" H 4650 3500 50  0001 C CNN
F 4 "~" H 4650 3500 50  0001 C CNN "DigiKey Part Number"
	1    4650 3500
	-1   0    0    -1  
$EndComp
Wire Wire Line
	4850 3700 5100 3700
$Comp
L power:GND #PWR0129
U 1 1
P 5000 3300
F 0 "#PWR0129" H 5000 3050 50  0001 C CNN
F 1 "GND" H 5005 3127 50  0000 C CNN
F 2 "" H 5000 3300 50  0001 C CNN
F 3 "" H 5000 3300 50  0001 C CNN
	1    5000 3300
	0    -1   -1   0   
$EndComp
$Comp
L power:+3V3 #PWR0130
U 1 1
P 5250 3200
F 0 "#PWR0130" H 5250 3050 50  0001 C CNN
F 1 "+3V3" H 5265 3373 50  0000 C CNN
F 2 "" H 5250 3200 50  0001 C CNN
F 3 "" H 5250 3200 50  0001 C CNN
	1    5250 3200
	1    0    0    -1  
$EndComp
Wire Wire Line
	4850 3500 5100 3500
Wire Wire Line
	4850 3600 5100 3600
Text Label 5100 3700 0    50   ~ 0
SWCLK
Text Label 5100 3600 0    50   ~ 0
SWDIO
Text Label 5100 3500 0    50   ~ 0
RESET
Text Label 1350 6500 2    50   ~ 0
USER_LED
Text Label 1350 4300 2    50   ~ 0
BATT_V
Wire Wire Line
	1450 4200 750  4200
$Comp
L Device:C_Small C10
U 1 1
P 750 4000
F 0 "C10" H 842 4046 50  0000 L CNN
F 1 "1uF" H 842 3955 50  0000 L CNN
F 2 "footprints:C_0603_1608Metric" H 750 4000 50  0001 C CNN
F 3 "~" H 750 4000 50  0001 C CNN
F 4 "1276-1182-1-ND" H 750 4000 50  0001 C CNN "DigiKey Part Number"
	1    750  4000
	1    0    0    1   
$EndComp
$Comp
L power:GND #PWR0131
U 1 1
P 750 3800
F 0 "#PWR0131" H 750 3550 50  0001 C CNN
F 1 "GND" H 755 3627 50  0000 C CNN
F 2 "" H 750 3800 50  0001 C CNN
F 3 "" H 750 3800 50  0001 C CNN
	1    750  3800
	-1   0    0    1   
$EndComp
Wire Wire Line
	750  3900 750  3800
Text Label 1350 4200 2    50   ~ 0
AREF
Text Label 1350 4400 2    50   ~ 0
ANEN_INT
Wire Wire Line
	1350 4300 1450 4300
Wire Wire Line
	1350 4400 1450 4400
Wire Wire Line
	750  4100 750  4200
Wire Wire Line
	1450 6100 1350 6100
Text Label 1350 6100 2    50   ~ 0
I2C_SDA
Wire Wire Line
	1450 6200 1350 6200
Text Label 1350 6200 2    50   ~ 0
I2C_SCL
Wire Wire Line
	1350 6300 1450 6300
Wire Wire Line
	1450 6400 1350 6400
Wire Wire Line
	1350 6500 1450 6500
Wire Wire Line
	1350 6700 1450 6700
Wire Wire Line
	1350 6800 1450 6800
Text Label 1350 5000 2    50   ~ 0
microSD_CS
Text Label 1350 4700 2    50   ~ 0
microSD_MOSI
Text Label 1350 4800 2    50   ~ 0
microSD_SCK
Text Label 1350 4900 2    50   ~ 0
microSD_MISO
Text Label 1350 5400 2    50   ~ 0
BMP388_CS
Text Label 1350 5200 2    50   ~ 0
BMP388_SCK
Text Label 1350 5100 2    50   ~ 0
BMP388_MOSI
Text Label 1350 5300 2    50   ~ 0
BMP388_MISO
Text Label 3600 4550 0    50   ~ 0
LORA_SCK
Wire Wire Line
	1350 4700 1450 4700
Wire Wire Line
	1350 4800 1450 4800
Wire Wire Line
	1350 4900 1450 4900
Wire Wire Line
	1350 5000 1450 5000
Wire Wire Line
	1350 5100 1450 5100
Wire Wire Line
	1350 5200 1450 5200
Wire Wire Line
	1350 5300 1450 5300
Wire Wire Line
	1350 5400 1450 5400
Wire Wire Line
	3450 4550 3600 4550
Text Label 3600 4450 0    50   ~ 0
LORA_MOSI
Text Label 3600 4650 0    50   ~ 0
LORA_MISO
Text Label 3600 4750 0    50   ~ 0
LORA_CS
Text Label 1350 4500 2    50   ~ 0
LORA_RESET
Text Label 1350 4600 2    50   ~ 0
LORA_INT
Wire Wire Line
	3450 4450 3600 4450
Wire Wire Line
	3450 4650 3600 4650
Wire Wire Line
	3450 4750 3600 4750
Wire Wire Line
	7250 3200 7350 3200
Wire Wire Line
	7250 3300 7350 3300
Wire Wire Line
	7250 3500 7850 3500
Wire Wire Line
	7850 3500 7850 2900
Wire Wire Line
	7850 2900 6750 2900
Connection ~ 6750 2900
Wire Wire Line
	6750 2900 6750 3000
Wire Wire Line
	7250 3600 7850 3600
Wire Wire Line
	7850 3600 7850 3500
Connection ~ 7850 3500
NoConn ~ 9600 5550
NoConn ~ 9600 5650
NoConn ~ 9600 5750
NoConn ~ 9600 5850
NoConn ~ 9600 5950
$Comp
L Connector:Conn_01x03_Female J2
U 1 1
P 4500 1100
F 0 "J2" H 4392 775 50  0000 C CNN
F 1 "ANEMOMETER" H 4392 866 50  0000 C CNN
F 2 "footprints:PinSocket_1x03_P2.54mm_Vertical" H 4500 1100 50  0001 C CNN
F 3 "~" H 4500 1100 50  0001 C CNN
F 4 "~" H 4500 1100 50  0001 C CNN "DigiKey Part Number"
	1    4500 1100
	-1   0    0    -1  
$EndComp
$Comp
L Connector:Conn_01x06_Female J4
U 1 1
P 4500 2150
F 0 "J4" H 4392 1625 50  0000 C CNN
F 1 "Expansion" H 4392 1716 50  0000 C CNN
F 2 "footprints:PinSocket_1x06_P2.54mm_Vertical" H 4500 2150 50  0001 C CNN
F 3 "~" H 4500 2150 50  0001 C CNN
F 4 "~" H 4500 2150 50  0001 C CNN "DigiKey Part Number"
	1    4500 2150
	-1   0    0    -1  
$EndComp
$Comp
L power:+3V3 #PWR0132
U 1 1
P 5200 900
F 0 "#PWR0132" H 5200 750 50  0001 C CNN
F 1 "+3V3" H 5215 1073 50  0000 C CNN
F 2 "" H 5200 900 50  0001 C CNN
F 3 "" H 5200 900 50  0001 C CNN
	1    5200 900 
	1    0    0    -1  
$EndComp
$Comp
L power:GND #PWR0133
U 1 1
P 4900 1000
F 0 "#PWR0133" H 4900 750 50  0001 C CNN
F 1 "GND" H 4905 827 50  0000 C CNN
F 2 "" H 4900 1000 50  0001 C CNN
F 3 "" H 4900 1000 50  0001 C CNN
	1    4900 1000
	0    -1   -1   0   
$EndComp
Text Label 4900 1200 0    50   ~ 0
ANEN_INT
$Comp
L power:GND #PWR0134
U 1 1
P 4900 1950
F 0 "#PWR0134" H 4900 1700 50  0001 C CNN
F 1 "GND" H 4905 1777 50  0000 C CNN
F 2 "" H 4900 1950 50  0001 C CNN
F 3 "" H 4900 1950 50  0001 C CNN
	1    4900 1950
	0    -1   -1   0   
$EndComp
Wire Wire Line
	4700 2450 4900 2450
$Comp
L power:+3V3 #PWR0135
U 1 1
P 5250 1850
F 0 "#PWR0135" H 5250 1700 50  0001 C CNN
F 1 "+3V3" H 5265 2023 50  0000 C CNN
F 2 "" H 5250 1850 50  0001 C CNN
F 3 "" H 5250 1850 50  0001 C CNN
	1    5250 1850
	1    0    0    -1  
$EndComp
Wire Wire Line
	4700 1950 4900 1950
Text Label 4900 2450 0    50   ~ 0
I2C_SDA
Wire Wire Line
	4700 2150 4900 2150
Text Label 4900 2350 0    50   ~ 0
I2C_SCL
Wire Wire Line
	4700 2250 4900 2250
Text Label 4900 2250 0    50   ~ 0
SERIAL_RX
Wire Wire Line
	4700 2350 4900 2350
Text Label 4900 2150 0    50   ~ 0
SERIAL_TX
Text Label 1350 5800 2    50   ~ 0
FLASH_CS
Text Label 1350 5600 2    50   ~ 0
FLASH_SCK
Text Label 1350 5500 2    50   ~ 0
FLASH_MOSI
Text Label 1350 5700 2    50   ~ 0
FLASH_MISO
Wire Wire Line
	1350 5500 1450 5500
Wire Wire Line
	1350 5600 1450 5600
Wire Wire Line
	1350 5700 1450 5700
Wire Wire Line
	1350 5800 1450 5800
Text Label 3600 4250 0    50   ~ 0
SERIAL_TX
Text Label 3600 4350 0    50   ~ 0
SERIAL_RX
Wire Wire Line
	3450 4250 3600 4250
Wire Wire Line
	3450 4350 3600 4350
$Comp
L Connector:Conn_01x01_Female J8
U 1 1
P 10100 5350
F 0 "J8" H 9992 5125 50  0000 C CNN
F 1 "Antenna" H 9992 5216 50  0000 C CNN
F 2 "footprints:PinSocket_1x01_P2.54mm_Vertical" H 10100 5350 50  0001 C CNN
F 3 "~" H 10100 5350 50  0001 C CNN
	1    10100 5350
	1    0    0    -1  
$EndComp
$Comp
L Regulator_Linear:AP2112K-3.3 U2
U 1 1
P 1900 1650
F 0 "U2" H 1900 1992 50  0000 C CNN
F 1 "AP2112K-3.3" H 1900 1901 50  0000 C CNN
F 2 "footprints:SOT-23-5" H 1900 1975 50  0001 C CNN
F 3 "https://www.diodes.com/assets/Datasheets/AP2112.pdf" H 1900 1750 50  0001 C CNN
F 4 "AP2112K-3.3TRG1DICT-ND" H 1900 1650 50  0001 C CNN "DigiKey Part Number"
	1    1900 1650
	1    0    0    -1  
$EndComp
Wire Wire Line
	1450 1650 1600 1650
Wire Wire Line
	750  1500 750  2000
Wire Wire Line
	1600 1550 1600 1150
Wire Wire Line
	1600 1150 1350 1150
Connection ~ 1000 1150
Wire Wire Line
	1350 1250 1350 1150
Connection ~ 1350 1150
Wire Wire Line
	1350 1150 1000 1150
Wire Wire Line
	2500 850  2500 900 
Connection ~ 2500 900 
Wire Wire Line
	2500 900  2500 1550
Wire Wire Line
	1900 2000 2500 2000
Wire Wire Line
	2200 1550 2500 1550
Connection ~ 2500 1550
Wire Wire Line
	2500 1550 2500 1700
Wire Notes Line
	600  650  3400 650 
Wire Notes Line
	3400 650  3400 2350
Wire Notes Line
	3400 2350 600  2350
Wire Notes Line
	600  2350 600  650 
$Comp
L Device:R_Small R8
U 1 1
P 6150 3050
F 0 "R8" H 6300 2950 50  0000 C CNN
F 1 "10k" H 6300 3050 50  0000 C CNN
F 2 "footprints:R_0603_1608Metric" H 6150 3050 50  0001 C CNN
F 3 "~" H 6150 3050 50  0001 C CNN
F 4 "RHM10KADCT-ND" H 6150 3050 50  0001 C CNN "DigiKey Part Number"
	1    6150 3050
	-1   0    0    1   
$EndComp
Wire Wire Line
	6150 3300 6150 3150
Connection ~ 6150 3300
Wire Wire Line
	6150 3300 6000 3300
Wire Wire Line
	6150 2950 6150 2900
Wire Wire Line
	6150 2900 6750 2900
$Comp
L Device:R_Small R7
U 1 1
P 9200 3000
F 0 "R7" H 9350 2900 50  0000 C CNN
F 1 "10k" H 9350 3000 50  0000 C CNN
F 2 "footprints:R_0603_1608Metric" H 9200 3000 50  0001 C CNN
F 3 "~" H 9200 3000 50  0001 C CNN
F 4 "RHM10KADCT-ND" H 9200 3000 50  0001 C CNN "DigiKey Part Number"
	1    9200 3000
	-1   0    0    1   
$EndComp
Connection ~ 9200 3100
Wire Wire Line
	9200 3100 9100 3100
Wire Wire Line
	9200 2900 9200 2850
Wire Wire Line
	9200 2850 9300 2850
Connection ~ 9300 2850
Wire Wire Line
	9300 2850 9300 2800
$Comp
L Device:R_Small R9
U 1 1
P 8400 5200
F 0 "R9" H 8550 5100 50  0000 C CNN
F 1 "10k" H 8550 5200 50  0000 C CNN
F 2 "footprints:R_0603_1608Metric" H 8400 5200 50  0001 C CNN
F 3 "~" H 8400 5200 50  0001 C CNN
F 4 "RHM10KADCT-ND" H 8400 5200 50  0001 C CNN "DigiKey Part Number"
	1    8400 5200
	-1   0    0    1   
$EndComp
Wire Wire Line
	8400 5650 8400 5300
Connection ~ 8400 5650
Wire Wire Line
	8400 5650 8350 5650
Wire Wire Line
	8400 5100 8400 5050
Wire Wire Line
	8400 5050 9100 5050
Connection ~ 9100 5050
Wire Wire Line
	9100 5050 9100 5000
Wire Wire Line
	7300 6000 7500 6000
Wire Wire Line
	7500 6000 7500 6100
Connection ~ 7500 6100
Wire Wire Line
	7300 5900 7500 5900
Wire Wire Line
	7500 5900 7500 6000
Connection ~ 7500 6000
Wire Wire Line
	7500 6100 7500 6400
Wire Wire Line
	6100 5500 6200 5500
$Comp
L Device:R_Small R10
U 1 1
P 6200 5300
F 0 "R10" H 6350 5200 50  0000 C CNN
F 1 "10k" H 6350 5300 50  0000 C CNN
F 2 "footprints:R_0603_1608Metric" H 6200 5300 50  0001 C CNN
F 3 "~" H 6200 5300 50  0001 C CNN
F 4 "RHM10KADCT-ND" H 6200 5300 50  0001 C CNN "DigiKey Part Number"
	1    6200 5300
	-1   0    0    1   
$EndComp
Wire Wire Line
	6200 5500 6200 5400
Connection ~ 6200 5500
Wire Wire Line
	6200 5500 6300 5500
Wire Wire Line
	6200 5200 6200 5050
Wire Wire Line
	6200 5050 7500 5050
Connection ~ 7500 5050
Wire Wire Line
	7500 5050 7500 5200
Wire Notes Line
	4350 650  4350 1500
Wire Notes Line
	5400 1500 5400 650 
Text Notes 4400 650  0    50   ~ 0
Anemometer
Wire Notes Line
	5400 2800 4350 2800
Wire Notes Line
	4350 2800 4350 1600
Wire Notes Line
	4350 1600 5400 1600
Wire Notes Line
	5400 1600 5400 2800
Text Notes 4750 1600 2    50   ~ 0
Expansion
Wire Notes Line
	4350 4050 5400 4050
Wire Notes Line
	5400 2950 4350 2950
Wire Notes Line
	4350 2950 4350 4050
Text Notes 4350 2950 0    50   ~ 0
SWD Programming
NoConn ~ 1450 5900
NoConn ~ 1450 6000
NoConn ~ 1450 6600
Wire Wire Line
	1350 7000 1450 7000
Wire Wire Line
	7950 900  7950 850 
NoConn ~ 9450 3700
NoConn ~ 9450 3900
NoConn ~ 9450 4000
Wire Notes Line
	4350 1500 5400 1500
Wire Notes Line
	4350 650  5400 650 
Wire Wire Line
	4700 1200 4900 1200
Wire Wire Line
	4900 1000 4700 1000
Wire Wire Line
	1000 3350 1000 3550
Wire Wire Line
	1300 3900 1450 3900
Wire Wire Line
	1300 3350 1300 3550
Wire Wire Line
	1600 2750 1600 3050
$Comp
L Connector:TestPoint TP1
U 1 1
P 1000 3550
F 0 "TP1" V 1200 3850 50  0000 C CNN
F 1 "XOUT32" V 1100 3750 50  0000 C CNN
F 2 "footprints:TestPoint_Pad_D1.0mm" H 1200 3550 50  0001 C CNN
F 3 "~" H 1200 3550 50  0001 C CNN
	1    1000 3550
	0    -1   -1   0   
$EndComp
Connection ~ 1000 3550
Wire Wire Line
	1000 3550 1000 4000
$Comp
L Connector:TestPoint TP2
U 1 1
P 1300 3550
F 0 "TP2" V 1254 3738 50  0000 L CNN
F 1 "XIN32" V 1345 3738 50  0000 L CNN
F 2 "footprints:TestPoint_Pad_D1.0mm" H 1500 3550 50  0001 C CNN
F 3 "~" H 1500 3550 50  0001 C CNN
	1    1300 3550
	0    1    1    0   
$EndComp
Connection ~ 1300 3550
Wire Wire Line
	1300 3550 1300 3900
Wire Notes Line
	600  2500 600  7950
Wire Notes Line
	600  7950 4150 7950
Wire Notes Line
	4150 7950 4150 2500
Wire Notes Line
	600  2500 4150 2500
Text Notes 600  2500 0    50   ~ 0
MCU
NoConn ~ 1450 4100
Wire Notes Line
	10300 600  10300 2200
Wire Notes Line
	9150 2200 10300 2200
Wire Notes Line
	9150 600  10300 600 
NoConn ~ 9450 3000
Wire Wire Line
	9600 5350 9900 5350
NoConn ~ 3450 4850
NoConn ~ 3450 4950
Wire Wire Line
	1350 4500 1450 4500
Wire Wire Line
	1450 4600 1350 4600
Wire Wire Line
	5250 3400 5250 3200
Wire Wire Line
	4850 3400 5250 3400
Wire Wire Line
	4850 3300 5000 3300
Wire Wire Line
	5250 2050 5250 1850
Wire Wire Line
	4700 2050 5250 2050
Wire Wire Line
	5200 1100 5200 900 
Wire Wire Line
	4700 1100 5200 1100
$EndSCHEMATC
